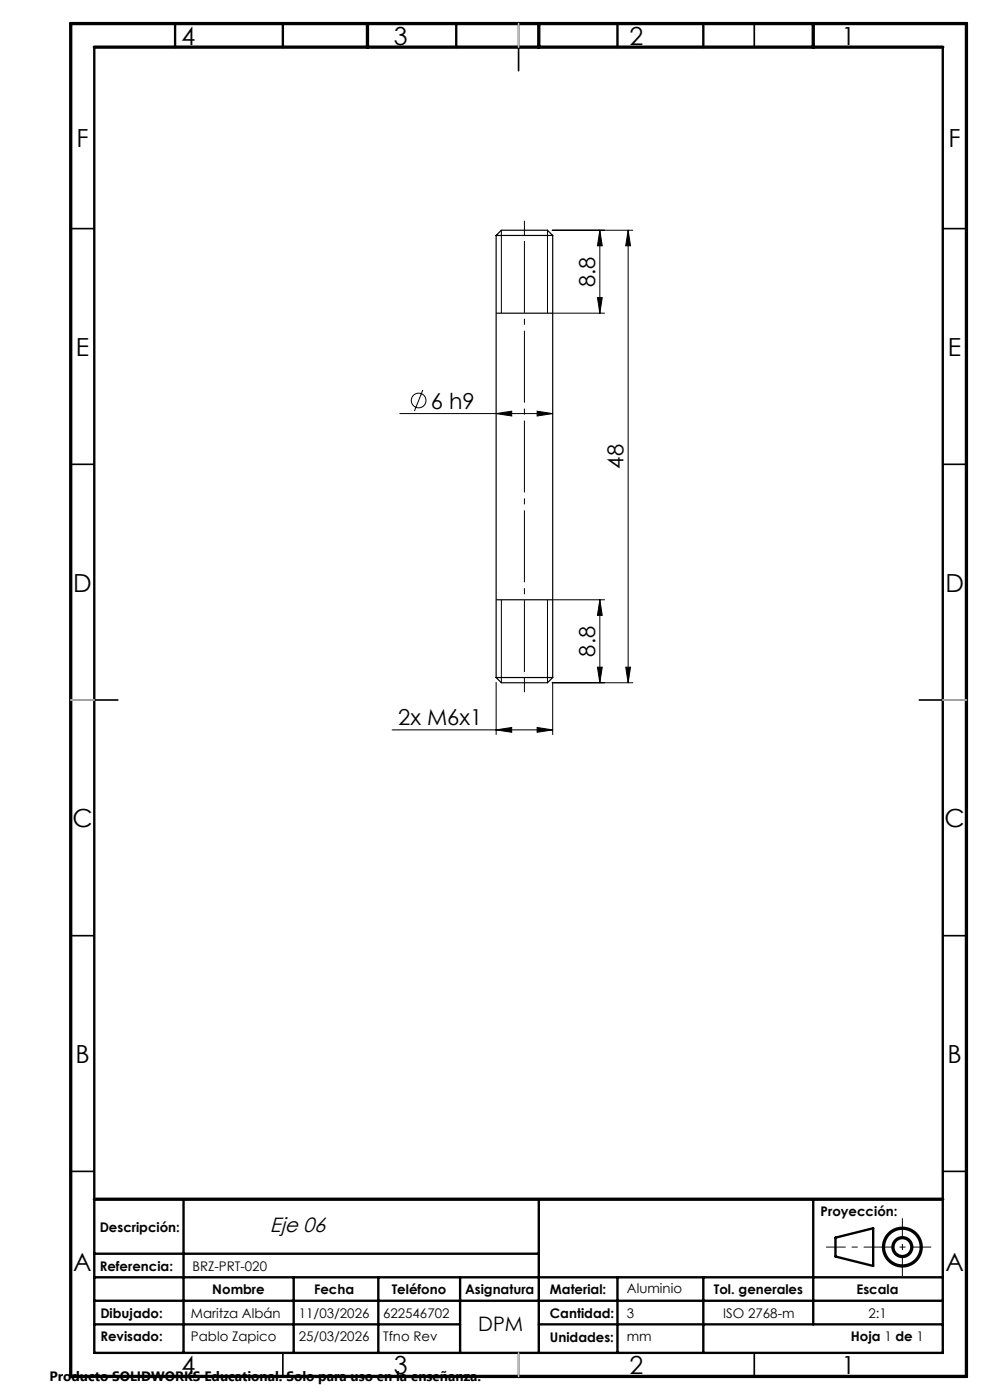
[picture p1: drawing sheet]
<svg xmlns="http://www.w3.org/2000/svg" width="210mm" height="297mm" viewBox="0 0 210 297" stroke-linecap="round" stroke-linejoin="round" font-family="sans-serif">
<path d="M105.2 50l1.1-1.2h9.8l1.1 1.2M105.2 50h12M105.2 50v93.7M117.2 50v93.7M105.2 66.4h12M105.2 127.2h12M105.2 143.7h12M105.2 143.7l1.1 1.1h9.8l1.1-1.1" fill="none" stroke="#000" stroke-width=".25"/>
<g fill="none" stroke="#000" stroke-width=".21">
<path d="M106.3 48.8v17.6M116.1 48.8v17.6M117.1 48.8h17.1M127.2 48.8l.5 3.3h-1zM127.2 48.8v17.6M133.2 48.8l.5 3.3h-1zM133.2 48.8v96M117.1 66.4h11.1M126.7 63.1h1l-.5 3.3zM84.8 87.7h32.4M89.7 82.7l-1.8 4.5M105.2 87.7l3.3-.5v1z"/>
<path d="M113.9 87.2l3.3 .5-3.3 .5zM106.3 127.2v17.6M116.1 127.2v17.6M117.1 127.2h11.1M127.2 127.2l.5 3.3h-1zM127.2 127.2v17.6M83.2 154.8h34M105.2 154.8l3.3-.5v1zM105.2 144.7v11.1M113.9 154.3l3.3 .5-3.3 .5zM117.1 144.8h17.1M117.2 144.7v11.1"/>
<path d="M126.7 141.5h1l-.5 3.3zM132.7 141.5h1l-.5 3.3z"/>
<circle cx="88.8" cy="85" r="1.56"/>
</g>
<g fill="none" stroke="#000" stroke-width=".7" stroke-linecap="butt">
<circle cx="191.4" cy="264.6" r="2"/>
<circle cx="191.4" cy="264.6" r="4"/>
</g>
<path d="M111.2 50v93.7" fill="none" stroke="#000" stroke-width=".21" stroke-dasharray="15.2 1.3 1.3 1.3" stroke-dashoffset="-1.2" stroke-linecap="butt"/>
<path d="M111.2 50v-3.2M111.2 143.7v3.1" fill="none" stroke="#000" stroke-width=".21" stroke-dasharray="15.2 1.3 1.3 1.3" stroke-linecap="butt"/>
<path d="M197.5 264.6h-22.3" fill="none" stroke="#000" stroke-width=".21" stroke-dasharray="6.3 1.3 1.3 1.3" stroke-dashoffset="2.2" stroke-linecap="butt"/>
<path d="M191.4 258.4v12.3" fill="none" stroke="#000" stroke-width=".21" stroke-dasharray="6.3 1.3 1.3 1.3" stroke-dashoffset="2.1" stroke-linecap="butt"/>
<g fill="none" stroke="#000" stroke-width=".35">
<path d="M60 5v5M110 5v10M160 5v5M15 48.5h5M200 48.5h5M15 98.5h5M200 98.5h5M15 148.5h10M195 148.5h10M15 198.5h5M200 198.5h5M15 248.5h5"/>
<path d="M200 248.5h5M60 287v5M110 287v5M160 287v5"/>
</g>
<g fill="none" stroke="#000" stroke-width=".5">
<path d="M20 10v277h180v-277M37.1 5v5M60 5v5M96.8 5v5M131 5v5M149.2 5v5M38.9 254.4v32.6M114.3 254.4v32.6M172.5 254.4v26.6M20 266h94.3M20 271h180M20 275.9h180"/>
<path d="M62.3 271v16M80.2 271v16M97.6 271v16M131 271v16M149.2 271v16M177.2 262.6l8-2v8l-8-2zM20 281h77.6M114.3 281h85.7"/>
</g>
<path d="M15 5h190v287h-190zM20 10h180M78 5v5M114.3 5v5M172.5 5v5M20 254.4h180" fill="none" stroke="#000" stroke-width=".7"/>
<path d="M110 5v5M15 148.5h5M200 148.5h5M110 287v5" fill="none" stroke="#c0c0c0" stroke-width=".35"/>
<g fill="#000">
<path d="M105.2 87.7l3.3-.5v1zM113.9 87.2l3.3 .5-3.3 .5z"/>
<path d="M105.2 154.8l3.3-.5v1zM113.9 154.3l3.3 .5-3.3 .5z"/>
<path d="M126.7 141.5h1l-.5 3.3zM127.2 127.2l.5 3.3h-1zM126.7 63.1h1l-.5 3.3zM127.2 48.8l.5 3.3h-1zM132.7 141.5h1l-.5 3.3zM133.2 48.8l.5 3.3h-1z"/>
</g>
<g font-size="5.3">
<text x="38.5" y="9.5">4</text>
<text x="83.5" y="9.5">3</text>
<text x="133.5" y="9.5">2</text>
<text x="178.5" y="9.5">1</text>
<text x="16.2" y="31.2">F</text>
<text x="201.2" y="31.2">F</text>
<text x="16.1" y="75.5">E</text>
<text x="201.1" y="75.5">E</text>
<text x="15.5" y="125.5">D</text>
<text x="200.5" y="125.5">D</text>
<text x="15.4" y="175.5">C</text>
<text x="200.4" y="175.5">C</text>
<text x="16" y="225.5">B</text>
<text x="201" y="225.5">B</text>
<text x="15.5" y="269.7">A</text>
<text x="200.5" y="269.7">A</text>
<text x="38.5" y="291.5">4</text>
<text x="83.5" y="291.5">3</text>
<text x="133.5" y="291.5">2</text>
<text x="178.5" y="291.5">1</text>
</g>
<g font-size="4.7">
<text x="126.2" y="60.9" transform="rotate(-90 126.2 60.9)">8.8</text>
<text x="91.4" y="86.7">6 h9</text>
<text x="132.2" y="99.4" transform="rotate(-90 132.2 99.4)">48</text>
<text x="126.2" y="139.3" transform="rotate(-90 126.2 139.3)">8.8</text>
<text x="84.5" y="153.8">2x M6x1</text>
</g>
<text font-size="4.4" x="57.3" y="261.3">Eje 06</text>
<text font-size="4.2" x="101.4" y="282.3">DPM</text>
<text font-size="2.9" x="10.5" y="292.9">Producto SOLIDWORKS Educational. Solo para uso en la enseñanza.</text>
<g font-size="2.8">
<text x="21.1" y="261.3">Descripción:</text>
<text x="174.1" y="258">Proyección:</text>
<text x="21.1" y="269.7">Referencia:</text>
<text x="40.8" y="269.7">BRZ-PRT-020</text>
<text x="45" y="274.5">Nombre</text>
<text x="66.6" y="274.5">Fecha</text>
<text x="83.1" y="274.5">Teléfono</text>
<text x="98.6" y="274.5">Asignatura</text>
<text x="116.7" y="274.5">Material:</text>
<text x="133" y="274.4">Aluminio</text>
<text x="151.4" y="274.5">Tol. generales</text>
<text x="181.7" y="274.5">Escala</text>
<text x="21.3" y="279.7">Dibujado:</text>
<text x="40.5" y="279.7">Maritza Albán</text>
<text x="63.4" y="279.7">11/03/2026</text>
<text x="81.3" y="279.7">622546702</text>
<text x="116.7" y="279.7">Cantidad:</text>
<text x="133" y="279.6">3</text>
<text x="153.4" y="279.7">ISO 2768-m</text>
<text x="184.2" y="279.7">2:1</text>
<text x="21.3" y="284.6">Revisado:</text>
<text x="40.5" y="284.6">Pablo Zapico</text>
<text x="63.4" y="284.6">25/03/2026</text>
<text x="81.3" y="284.6">Tfno Rev</text>
<text x="116.7" y="284.6">Unidades:</text>
<text x="133" y="284.5">mm</text>
<text x="180.5" y="284.5">Hoja 1 de 1</text>
</g>
</svg>
